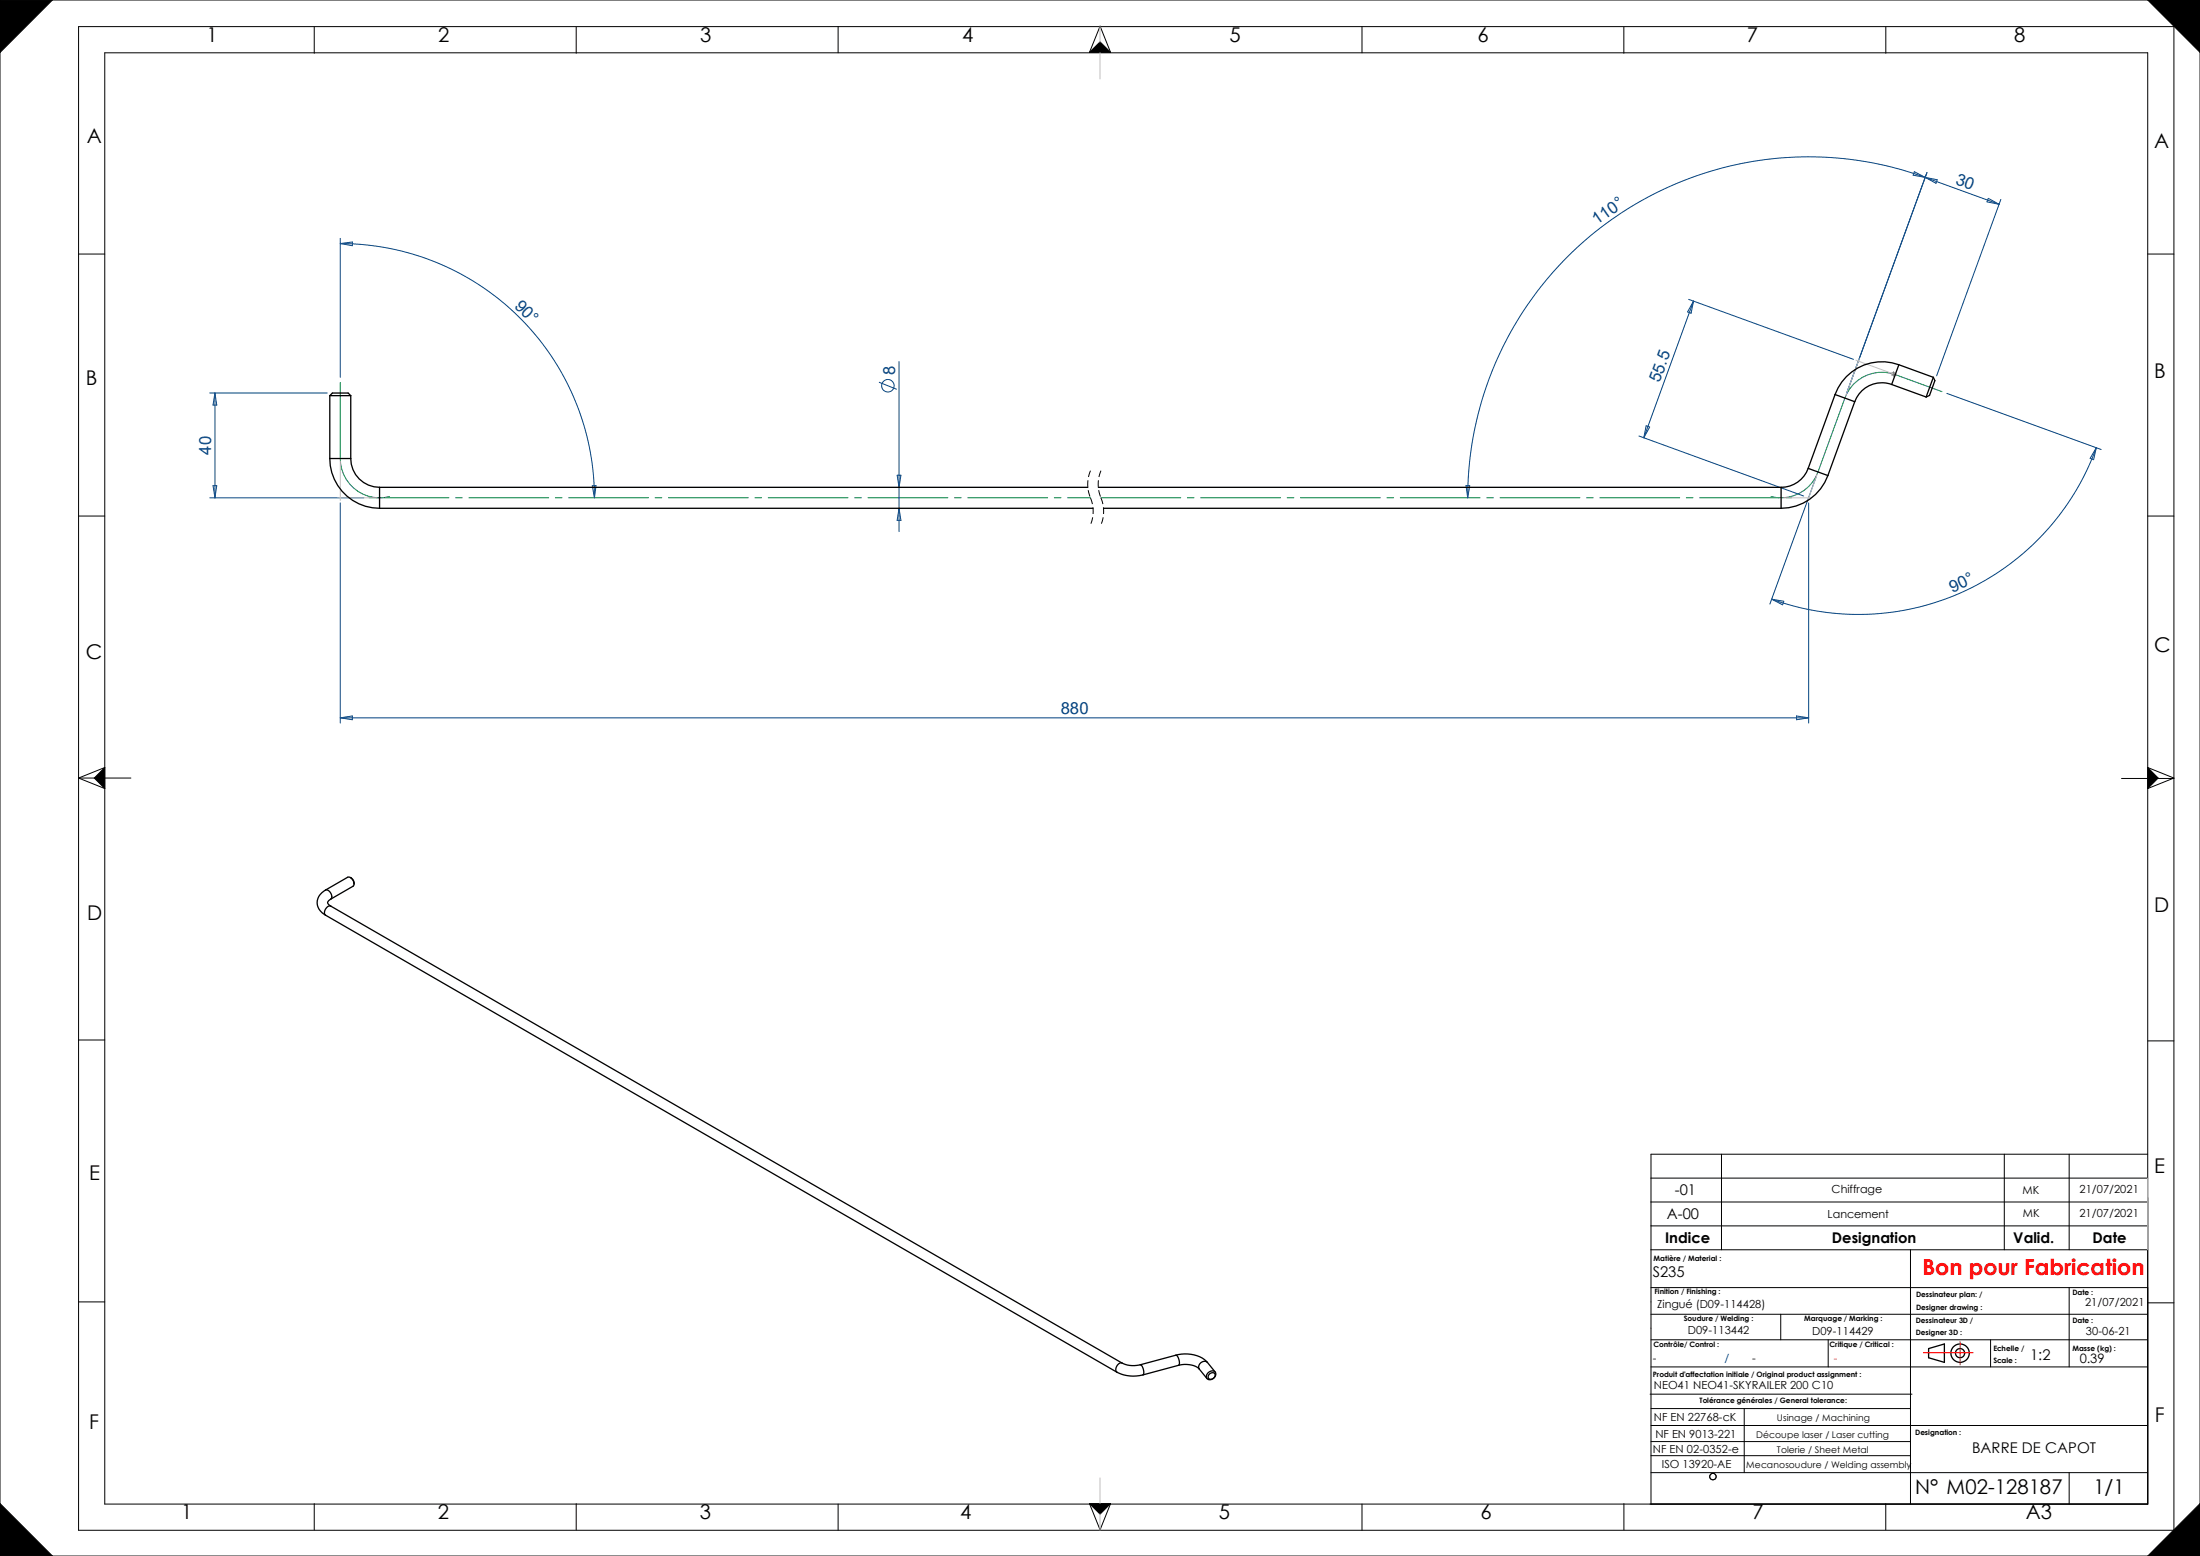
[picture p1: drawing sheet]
<svg xmlns="http://www.w3.org/2000/svg" width="420mm" height="297mm" viewBox="0 0 420 297" stroke-linecap="round" stroke-linejoin="round" font-family="sans-serif">
<g fill="none" stroke="#000" stroke-width=".25">
<path d="M63 75.5h4M63 75.5l.5-.5h3l.5 .5M63 75.5v12M67 75.5v12M350.3 75.3l3.8 1.4M350.3 75.3l-5.1 14.1M354.1 76.7l-5.1 14.1M361.1 73.4a5.5 5.5 0 0 0-7 3.3M361.1 73.4l6.6 2.4M362.5 69.6a9.5 9.5 0 0 0-12.2 5.7M362.5 69.6l-1.4 3.8M362.5 69.6l6.6 2.4"/>
<path d="M369.1 72l.3 .7-.8 2.1-.2 .7-.7 .3M369.1 72l-1.4 3.8M63 87.5a9.5 9.5 0 0 0 9.5 9.5M63 87.5h4M67 87.5a5.5 5.5 0 0 0 5.5 5.5M72.5 93v4M72.5 93h135.2M72.5 97h136.2M209.7 93h130.3M210.7 97h129.3M340 93v4M345.2 89.4a5.5 5.5 0 0 1-5.2 3.6"/>
<path d="M345.2 89.4l3.8 1.4M349 90.8a9.5 9.5 0 0 1-9 6.2M62.1 169.9a2.59 2.59 0 0 0-1.6 2.4 2.59 2.59 0 0 0 1.6 2.4M62.1 169.9a1.15 1.15 0 0 1 1 1.7M62.1 174.7l151.1 87.2M63.1 171.6a.67 .67 0 0 0-.6 .7 .67 .67 0 0 0 .6 .7M63.1 173a1.15 1.15 0 0 0-1 1.7M63.1 173l151.1 87.2M66.9 167.5l.6 .6 .1 .6M67.6 168.7a1.2 1.2 0 0 0-1.2-1.3l-4.3 2.5M67.6 168.7l-.2 .5-4.3 2.4M224.5 258.7a6.1 6.1 0 0 1 6 1.4"/>
<path d="M224.5 258.7a1.61 1.61 0 0 1 .5 1.9M224.5 258.7l-6.8 1.8M368.2 257.4l3-.9v3.5l-3-.8zM213.2 261.9a7 7 0 0 0 5 .5M214.2 260.2a4.9 4.9 0 0 0 3.5 .3M214.2 260.2a1.16 1.16 0 0 0-1 1.7M217.7 260.5a1.61 1.61 0 0 1 .5 1.9M225 260.6a4.2 4.2 0 0 1 3.9 .7M225 260.6l-6.8 1.8M228.9 261.3l1.5 1.8M230.5 260.1a1.05 1.05 0 0 0-1.2 0 1.05 1.05 0 0 0-.4 1.2M230.5 260.1l1.5 1.8"/>
<path d="M230.5 262.1a.79 .79 0 0 1 1-.5 .79 .79 0 0 1 .6 .9 1.04 1.04 0 0 1-1.7 .6 .82 .82 0 0 1 .1-1zM231 262.2a.58 .58 0 0 1 .9 0 .58 .58 0 0 1-.2 .9 .58 .58 0 0 1-1 0 .58 .58 0 0 1 .3-.9z"/>
<circle cx="374.2" cy="258.3" r=".87"/>
<circle cx="374.2" cy="258.3" r="1.76"/>
</g>
<g fill="none" stroke="#000" stroke-width=".19">
<path d="M0 0h420v297h-420zM10 0l-10 10M15 5.1h400v287h-400zM20 10.1h390v277h-390zM60 5.2v5M110 5.2v5M160 5.1v5M208 10l2-5 2 5M208 10h4M208 10l2-2 2 2M260 5.1v5M310 5.2v5"/>
<path d="M360 5.2v5M410 0l10 10M15 48.5h5M410 48.5h5M15 98.5h5M207.7 91.7v1.2M207.8 93.6l.3 1.2M208.2 95l.3 1.2M208.2 89.8l-.4 1.3M208.6 98.7l-.3 1.3M208.7 96.8v1.3M209.7 91.7v1.2"/>
<path d="M209.8 93.6l.3 1.2M210.2 95l.4 1.2M210.2 89.8l-.4 1.3M210.6 98.7l-.3 1.3M210.6 96.8l.1 1.3M410 98.5h5M15 148.5h10M15 148.5l5-2-2 2 2 2zM405 148.6h10M410 146.5l5 2-5 2 2-2zM15 198.5h5M410 198.7h5"/>
<path d="M315.2 238.6h94.8M315.2 224.9h94.8M315.2 229.4h94.8M315.2 234h94.8M328.6 220.3v18.3M364.7 238.6v48.5M382.6 220.3v18.3M395 220.3v18.3M410 220.3h-94.8v66.8M15 248.5h5M315.2 250.9h94.8M315.2 245.8h94.8"/>
<path d="M315.2 255.7h94.8M340 250.9v4.8M349 255.7v5.2M380 255.7v5.2M395 245.8v15.1M410 248.7h5M315 266.1h50M315.2 272.1h94.8M315.2 260.9h94.8M315.2 268.9h49.5M315.2 277.9h49.5M315.2 275.2h49.5"/>
<path d="M333 268.9v12.2M0 287l10 10M60 287v5M110 287v5M160 287.1v5M208 287l2 5 2-5M208 287h4M208 287l2 2 2-2M260 287.1v5M310 287v5M315.2 281.1h94.8M360 287v5"/>
<path d="M395 281.1v6M420 287l-10 10"/>
<circle cx="327" cy="281.8" r=".62"/>
</g>
<path d="M367.2 258.2h9.5M374.2 256v4.5" fill="none" stroke="#f00" stroke-width=".19"/>
<path d="M210 5.1v10M354.3 68.8l7 2.5M354.9 68.5l-2.5 7M64.5 95h7.5M65 88v7.5M340.5 95h5.3M346.9 90.5l-1.8 5M410 224.9v13.7M210 282.1v10" fill="none" stroke="#c0c0c0" stroke-width=".19"/>
<path d="M0 0v10l10-10zM410 0l10 10v-10zM420 287l-10 10h10zM0 287v10h10zM208 287h4l-2 2zM20 146.5v4l-2-2zM208 10l2-2 2 2zM410 146.5l2 2-2 2z" fill-rule="evenodd" fill="#000"/>
<g fill="none" stroke="#004080" stroke-width=".19">
<path d="M365.5 32.8l2 1.1-2.3-.5zM367.5 33.9l14.1 5.1M367.5 33.9l2.3 .4-.2 .7zM367.5 33.9a65.1 65.1 0 0 0-87.3 61.1M367.9 32.9l-15.4 42.2M379.6 37.9l2 1.1-2.3-.5zM382 38.1l-12.3 33.6M65 46.5a48.5 48.5 0 0 1 48.5 48.5M65 45.5v26.5M65 46.5l2.3-.3v.7zM322.4 57.1l31.4 11.5M323.3 57.5l-9.5 26.1"/>
<path d="M323.3 57.5l-.5 2.3-.6-.3zM40 75h22.5M41 75v20M41 75l.4 2.3h-.7zM167.8 73l3.4 1.3M171.6 69v32.5M371.7 75.1l29.4 10.7M40 95h29.5M40.7 92.7h.7l-.4 2.3zM65 96v42M113.1 92.7h.7l-.3 2.3zM171.3 90.7h.7l-.4 2.3z"/>
<path d="M171.6 97l.4 2.3h-.7zM279.9 92.7h.7l-.4 2.3zM312.9 83.2l31.4 11.5M314.3 81.3l.6 .2-1.1 2.1zM345.3 96v42M346.7 91l-8.8 24.3M400.2 85.5a48.4 48.4 0 0 1-62 28.9M400.2 85.5l-.5 2.3-.7-.3zM338.2 114.4l2.3 .4-.2 .6zM65 137h280.3M65 137l2.3-.3v.7zM343 136.7l2.3 .3-2.3 .4z"/>
<circle cx="169.5" cy="73.6" r="1.19"/>
</g>
<g fill="none" stroke="#008040" stroke-width=".19">
<path d="M65 73v14.5a7.5 7.5 0 0 0 9.4 7.3M352.2 76l-5.1 14.1M370.7 74.8l-8.9-3.3a7.5 7.5 0 0 0-9.6 4.5M70.5 95h15.2M87 95h1.2M89.5 95h15.2M106 95h1.3M108.6 95h15.2M125.1 95h1.2M127.6 95h15.2M144.1 95h1.3M146.7 95h15.2"/>
<path d="M163.2 95h1.2M165.7 95h15.2M182.2 95h1.3M184.8 95h15.2M201.3 95h1.2M203.8 95h4.4M210.2 95h15.2M226.7 95h1.2M229.2 95h15.3M245.7 95h1.3M248.3 95h15.2M264.8 95h1.2"/>
<path d="M267.3 95h15.3M283.8 95h1.3M286.4 95h15.2M302.9 95h1.2M305.4 95h15.3M321.9 95h1.3M324.5 95h15.2M341 95h1M347.1 90.1a7.5 7.5 0 0 1-9.1 4.7"/>
</g>
<path d="M361 71.4h1M361.1 71l.7 .7M361.5 70.9v1M361.8 71l-.7 .7" fill="none" stroke="#808080" stroke-width=".19"/>
<text font-size="4.2" fill="#f00" x="367" y="243.4">Bon pour Fabrication</text>
<g font-size="3.9">
<text x="39.4" y="8.1">1</text>
<text x="83.6" y="8.1">2</text>
<text x="133.7" y="8.1">3</text>
<text x="183.7" y="8.1">4</text>
<text x="234.7" y="8">5</text>
<text x="282.1" y="8">6</text>
<text x="333.5" y="8">7</text>
<text x="384.5" y="8">8</text>
<text x="16.5" y="27.3">A</text>
<text x="411.3" y="28.3">A</text>
<text x="16.4" y="73.5">B</text>
<text x="411.3" y="72.1">B</text>
<text x="16.4" y="125.8">C</text>
<text x="411.3" y="124.4">C</text>
<text x="16.6" y="175.5">D</text>
<text x="411.3" y="174.2">D</text>
<text x="17" y="225.3">E</text>
<text x="411.3" y="223.9">E</text>
<text x="17" y="272.7">F</text>
<text x="411.4" y="271.4">F</text>
<text x="365.6" y="285.3">N° M02-128187</text>
<text x="399.6" y="285.3">1/1</text>
<text x="34.6" y="290">1</text>
<text x="83.6" y="290">2</text>
<text x="133.6" y="290">3</text>
<text x="183.3" y="290">4</text>
<text x="232.7" y="290">5</text>
<text x="282.7" y="290">6</text>
<text x="334.5" y="290">7</text>
<text x="386.7" y="290">A3</text>
</g>
<g font-size="3.2" fill="#004080">
<text x="373.2" y="35.2" transform="rotate(20 373.2 35.2)">30</text>
<text x="304.9" y="43" transform="rotate(-35 304.9 43)">110°</text>
<text x="98.1" y="58.5" transform="rotate(45 98.1 58.5)">90°</text>
<text x="170.9" y="71.7" transform="rotate(-90 170.9 71.7)">8</text>
<text x="316.8" y="73.2" transform="rotate(-70 316.8 73.2)">55.5</text>
<text x="40.3" y="86.8" transform="rotate(-90 40.3 86.8)">40</text>
<text x="372.7" y="113.1" transform="rotate(-25 372.7 113.1)">90°</text>
<text x="202.5" y="136.3">880</text>
</g>
<g font-size="2.8">
<text x="318.2" y="232.7">A-00</text>
<text x="319.7" y="228.1">-01</text>
<text x="317.9" y="237.3">Indice</text>
<text x="349.7" y="237.3">Designation</text>
<text x="384.3" y="237.3">Valid.</text>
<text x="399.5" y="237.3">Date</text>
<text x="315.5" y="243.8">S235</text>
<text x="387.6" y="259.6">1:2</text>
<text x="376.5" y="277.4">BARRE DE CAPOT</text>
</g>
<text font-size="2.5" x="397" y="260.2">0.39</text>
<g font-size="2.1">
<text x="349.7" y="227.7">Chiffrage</text>
<text x="386.1" y="227.9">MK</text>
<text x="397" y="227.8">21/07/2021</text>
<text x="348.9" y="232.5">Lancement</text>
<text x="386.2" y="232.3">MK</text>
<text x="397" y="232.3">21/07/2021</text>
<text x="316.4" y="249.6">Zingué (D09-114428)</text>
<text x="398.1" y="249.2">21/07/2021</text>
<text x="322.2" y="254.7">D09-113442</text>
<text x="345.9" y="254.9">D09-114429</text>
<text x="398.2" y="254.9">30-06-21</text>
<text x="315.5" y="260">-</text>
<text x="334.5" y="260">-</text>
<text x="315.7" y="265.1">NEO41 NEO41-SKYRAILER 200 C10</text>
<text x="315.7" y="271.2">NF EN 22768-cK</text>
<text x="316" y="274.4">NF EN 9013-221</text>
<text x="315.6" y="277.4">NF EN 02-0352-e</text>
<text x="317.2" y="280.3">ISO 13920-AE</text>
</g>
<text font-size="2.1" fill="#004080" x="329.2" y="260">/</text>
<text font-size="2.1" fill="#f00" x="350.1" y="260">-</text>
<g font-size="1.8">
<text x="335.3" y="274.4">Découpe laser / Laser cutting</text>
<text x="339.2" y="271.2">Usinage / Machining</text>
<text x="333.4" y="280.3">Mecanosoudure / Welding assembly</text>
<text x="339.2" y="277.4">Tolerie / Sheet Metal</text>
</g>
<g font-size="1.4">
<text x="315.7" y="240.7">Matière / Material :</text>
<text x="315.8" y="247.1">Finition / Finishing :</text>
<text x="365.8" y="247.6">Dessinateur plan: /</text>
<text x="365.8" y="250">Designer drawing :</text>
<text x="395.6" y="247.2">Date :</text>
<text x="315.7" y="257.1">Contrôle/ Control :</text>
<text x="321.5" y="252.1">Soudure / Welding :</text>
<text x="344.5" y="252.1">Marquage / Marking :</text>
<text x="349.2" y="257.1">Critique / Critical :</text>
<text x="365.7" y="252.5">Dessinateur 3D /</text>
<text x="365.7" y="254.9">Designer 3D :</text>
<text x="380.5" y="257.9">Echelle /</text>
<text x="395.6" y="252.5">Date :</text>
<text x="395.6" y="257.9">Masse (kg) :</text>
<text x="315.6" y="262.8">Produit d'affectation initiale / Original product assignment :</text>
<text x="380.5" y="260.2">Scale :</text>
<text x="324.5" y="267.8">Tolérance générales / General tolerance:</text>
<text x="365.6" y="273.8">Designation :</text>
</g>
</svg>
